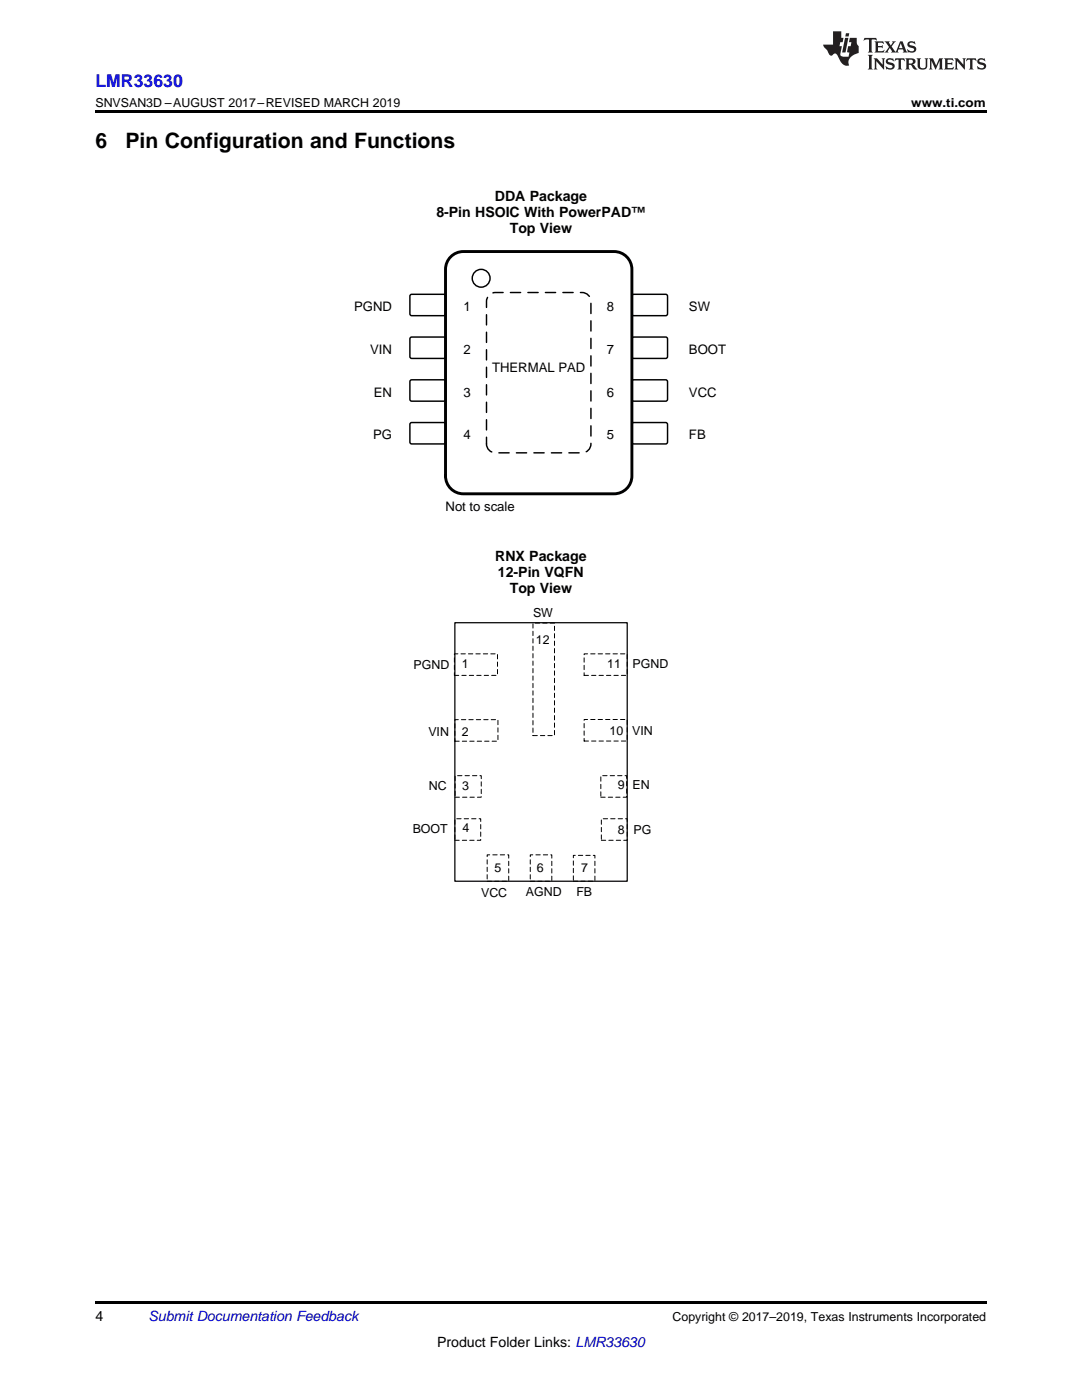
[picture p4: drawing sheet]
<svg xmlns="http://www.w3.org/2000/svg" width="216mm" height="279mm" viewBox="0 0 216 279" stroke-linecap="round" stroke-linejoin="round" font-family="sans-serif">
<path d="M19 259.7h177.8v.5h-177.8z" fill="#000"/>
<path d="M90.7 130.5h8.6v4.3h-8.6zM106.3 124.3h4.3v22.5h-4.3zM116.6 130.5h8.6v4.3h-8.6zM90.8 143.6h8.6v4.3h-8.6zM90.8 154.8h5.2v4.3h-5.2zM116.6 143.6h8.6v4.3h-8.6zM119.9 154.8h5.1v4.3h-5.1zM90.8 163.4h5.1v4.3h-5.1zM97.2 170.6h4.3v5.3h-4.3zM105.8 170.6h4.3v5.3h-4.3zM114.4 170.7h4.3v5.2h-4.3zM120 163.4h5.2v4.3h-5.2z" fill="none" stroke="#000" stroke-width=".2" stroke-dasharray=".9 .6"/>
<path d="M90.8 124.3h34.4v51.6h-34.4z" fill="none" stroke="#000" stroke-width=".25"/>
<path d="M81.8 58.9l.3-.2 6.6 .1 .2 .3-.1 3.7-.3 .2h-6.5l-.2-.4z" fill-rule="evenodd" fill="#fff"/>
<path d="M81.8 58.9l.3-.2 6.6 .1 .2 .3-.1 3.7-.3 .2h-6.5l-.2-.4z" fill="none" stroke="#000" stroke-width=".29"/>
<path d="M126.1 58.9l.3-.2 6.6 .1 .2 .3v3.7l-.4 .2h-6.5l-.2-.4z" fill-rule="evenodd" fill="#fff"/>
<path d="M126.1 58.9l.3-.2 6.6 .1 .2 .3v3.7l-.4 .2h-6.5l-.2-.4z" fill="none" stroke="#000" stroke-width=".29"/>
<path d="M82 67.3h6.7l.2 .3-.1 3.8-.3 .1h-6.5l-.2-.3v-3.6z" fill-rule="evenodd" fill="#fff"/>
<path d="M82 67.3h6.7l.2 .3-.1 3.8-.3 .1h-6.5l-.2-.3v-3.6z" fill="none" stroke="#000" stroke-width=".29"/>
<path d="M126.3 67.3h6.7l.2 .3v3.8l-.4 .1h-6.5l-.2-.3v-3.6z" fill-rule="evenodd" fill="#fff"/>
<path d="M126.3 67.3h6.7l.2 .3v3.8l-.4 .1h-6.5l-.2-.3v-3.6z" fill="none" stroke="#000" stroke-width=".29"/>
<path d="M82 75.8h6.7l.2 .4-.1 3.7-.3 .2-6.5-.1-.2-.3v-3.5z" fill-rule="evenodd" fill="#fff"/>
<path d="M82 75.8h6.7l.2 .4-.1 3.7-.3 .2-6.5-.1-.2-.3v-3.5z" fill="none" stroke="#000" stroke-width=".29"/>
<path d="M126.3 75.8h6.7l.2 .4v3.7l-.4 .2-6.5-.1-.2-.3v-3.5z" fill-rule="evenodd" fill="#fff"/>
<path d="M126.3 75.8h6.7l.2 .4v3.7l-.4 .2-6.5-.1-.2-.3v-3.5z" fill="none" stroke="#000" stroke-width=".29"/>
<path d="M82 84.4h6.7l.2 .3-.1 3.7-.3 .2-6.5-.1-.2-.3v-3.5z" fill-rule="evenodd" fill="#fff"/>
<path d="M82 84.4h6.7l.2 .3-.1 3.7-.3 .2-6.5-.1-.2-.3v-3.5z" fill="none" stroke="#000" stroke-width=".29"/>
<path d="M126.3 84.4h6.7l.2 .3v3.7l-.4 .2-6.5-.1-.2-.3v-3.5z" fill-rule="evenodd" fill="#fff"/>
<g fill="none" stroke="#000" stroke-width=".29">
<path d="M126.3 84.4h6.7l.2 .3v3.7l-.4 .2-6.5-.1-.2-.3v-3.5z"/>
<circle cx="96" cy="55.5" r="1.78"/>
</g>
<path d="M89.9 51.2a3.5 3.5 0 0 1 2.6-1h30a3.6 3.6 0 0 1 3.6 3.6v41.2a3.6 3.6 0 0 1-3.6 3.5h-30a3.6 3.6 0 0 1-3.6-3.5v-41.2a3.5 3.5 0 0 1 1-2.6z" fill="none" stroke="#000" stroke-width=".58"/>
<path d="M97.6 58.9l.8-.5h.5h17.2a1.78 1.78 0 0 1 1.8 1.8v28.4a1.78 1.78 0 0 1-1.8 1.8h-17.2a1.78 1.78 0 0 1-1.8-1.8v-28.4v-.5z" fill-rule="evenodd" fill="#fff"/>
<path d="M97.6 58.9l.8-.5h.5h17.2a1.78 1.78 0 0 1 1.8 1.8v28.4a1.78 1.78 0 0 1-1.8 1.8h-17.2a1.78 1.78 0 0 1-1.8-1.8v-28.4v-.5z" fill="none" stroke="#000" stroke-width=".29" stroke-dasharray="2 1.5"/>
<path d="M19 22h177.8v.5h-177.8z" fill="#000"/>
<g fill="#231f20">
<path d="M172.5 7.6l-.1 .5 .4-.2h.6v.1v2.1l-.2 .4h.9l-.2-.4v-2.1l.1-.1h.5l.5 .2-.2-.5zM174.5 8.3l.2 .3v1.5l-.2 .4h1.8l.2-.6a1.04 1.04 0 0 1-1.3 .2v-.7h.6l.3 .2v-.6l-.3 .2h-.6v-.6l.8-.1 .4 .3-.2-.5zM176.5 8.3l.9 1.1-.9 1.1h.8l-.2-.2 .4-.7 .5 .7-.2 .2h1.5l-.2-.2 .2-.4h.9l.1 .4-.2 .2h1l-.3-.3-.7-1.9h-.5l-.9 2-.8-1 .9-1h-.8l.1 .3-.4 .5-.3-.6 .1-.2zM179.7 8.6l.4 1h-.7zM181.3 8.4a.63 .63 0 0 0-.2 .7 .63 .63 0 0 0 .6 .4l.6 .2 .1 .2a.75 .75 0 0 1-.7 .4 .75 .75 0 0 1-.6-.5l.1 .7 .1-.1a1.11 1.11 0 0 0 1.5-.6 1.13 1.13 0 0 0-1.2-.8l-.1-.4a1.04 1.04 0 0 1 1.2 .2l-.2-.5-.2 .1-.4-.2zM173.2 10.9l.2 .4v2.2l-.2 .4h1l-.3-.4v-2.2l.3-.4zM174.3 11.6l.3 .4v1.5l-.3 .4h.8l-.2-.4v-1.3l1.5 1.7v-1.9l.2-.4h-.7l.2 .4v.9l-1.1-1.3zM177 11.8a.62 .62 0 0 0-.2 .7 .62 .62 0 0 0 .6 .4l.6 .1 .1 .3a.76 .76 0 0 1-.7 .3 .76 .76 0 0 1-.7-.4l.2 .7 .1-.1a1.11 1.11 0 0 0 1.5-.6 1.13 1.13 0 0 0-1.2-.8l-.1-.4a1.04 1.04 0 0 1 1.2 .2l-.2-.6-.2 .1-.5-.1zM178.7 11.6l-.2 .6a.61 .61 0 0 1 .8-.3v1.6l-.2 .4h.9l-.2-.4v-1.6a.63 .63 0 0 1 .7 .3l-.1-.6zM180.6 11.6l.3 .4v1.5l-.3 .4h1l-.2-.2-.1-.8 .6 .2a.76 .76 0 0 0 1.2 .7l-1-1a.58 .58 0 0 0 .6-.5 .58 .58 0 0 0-.5-.6zM181.4 11.9h.1a.45 .45 0 0 1 .5 .1 .45 .45 0 0 1 .1 .5l-.8 .2zM182.9 11.6l.2 .2a2.17 2.17 0 0 0 .3 1.9 .99 .99 0 0 0 1.6-.6v-1.1l.2-.4h-.7l.2 .2a1.92 1.92 0 0 1-.2 1.8 .6 .6 0 0 1-.9-.5v-1.1l.2-.4zM185.4 11.6l.2 .4v1.5l-.2 .4h.7l-.2-.4v-1.4l.8 1.8 .8-1.8v1.4l-.2 .4h.9l-.2-.4v-1.5l.2-.4h-.8l-.6 1.5-.6-1.5zM188.4 11.6l.2 .4v1.5l-.2 .4h1.8l.1-.6a1.04 1.04 0 0 1-1.2 .1v-.6h.5l.4 .2v-.6l-.4 .2h-.5v-.7h.8l.3 .3-.1-.6zM190.5 11.6l.2 .4v1.5l-.2 .4h.7l-.2-.4v-1.3l1.5 1.7v-1.9l.2-.4h-.7l.2 .4v.9l-1.1-1.3zM192.9 11.6l-.1 .6a.61 .61 0 0 1 .7-.3l.1 1.6-.3 .4h1l-.3-.4 .1-1.6a.63 .63 0 0 1 .7 .3l-.1-.6zM195.2 11.8a.62 .62 0 0 0-.2 .7 .62 .62 0 0 0 .6 .4l.6 .1 .1 .3a.76 .76 0 0 1-.7 .3 .76 .76 0 0 1-.6-.4l.1 .7 .1-.1a1.11 1.11 0 0 0 1.6-.6 1.13 1.13 0 0 0-1.3-.8l-.1-.4a1.04 1.04 0 0 1 1.2 .2l-.1-.6-.2 .1-.5-.1z"/>
<path d="M166.2 6.3v2.6h-1.9v.4l.8 .9a.91 .91 0 0 0 1 .8 .56 .56 0 0 1 .5-.3 .56 .56 0 0 1 .5 .3l.4 .8a1.53 1.53 0 0 0 1.9 1.2 1.54 1.54 0 0 1 1-2.1l.9-.3v-1.4a1.52 1.52 0 0 1-.4-1.6h-1.3l-.2 .8h.5l-.2 .8h-.5l-.1 1v.2l.4 .1-.2 .8a1.93 1.93 0 0 1-1.6-.3l.3-1.8h-.5l.2-.8h.4l.2-.8h-.4v-1.3zM168.6 7.6l-.6 2.9h.7l.6-2.9zM168.8 6.6l-.1 .7h.6l.2-.7z"/>
</g>
<g font-size="4.2">
<text x="19" y="29.6">6</text>
<text x="25" y="29.6">Pin Configuration and Functions</text>
</g>
<text font-size="3.5" fill="#00f" x="19" y="17.3">LMR33630</text>
<g font-size="2.8">
<text x="98.7" y="40.2">DDA Package</text>
<text x="87.1" y="43.4">8-Pin HSOIC With PowerPAD™</text>
<text x="101.7" y="46.5">Top View</text>
<text x="98.8" y="112">RNX Package</text>
<text x="99.3" y="115.2">12-Pin VQFN</text>
<text x="101.7" y="118.4">Top View</text>
<text x="19" y="263.6">4</text>
<text x="87.2" y="268.9">Product Folder Links: LMR33630</text>
</g>
<text font-size="2.8" fill="#0000c8" x="29.6" y="263.6">Submit Documentation Feedback</text>
<g font-size="2.6">
<text x="70.7" y="62.1">PGND</text>
<text x="92.5" y="62.1">1</text>
<text x="121.1" y="62.1">8</text>
<text x="137.5" y="62.1">SW</text>
<text x="73.9" y="70.6">VIN</text>
<text x="92.5" y="70.6">2</text>
<text x="121.1" y="70.6">7</text>
<text x="137.5" y="70.6">BOOT</text>
<text x="98.2" y="74.2">THERMAL PAD</text>
<text x="74.6" y="79.2">EN</text>
<text x="92.5" y="79.2">3</text>
<text x="121.1" y="79.2">6</text>
<text x="137.5" y="79.2">VCC</text>
<text x="74.5" y="87.7">PG</text>
<text x="92.5" y="87.7">4</text>
<text x="121.1" y="87.7">5</text>
<text x="137.5" y="87.7">FB</text>
<text x="88.9" y="101.9">Not to scale</text>
</g>
<g font-size="2.5">
<text x="19" y="21.4">SNVSAN3D –AUGUST 2017–REVISED MARCH 2019</text>
<text x="181.8" y="21.4">www.ti.com</text>
<text x="106.4" y="123.1">SW</text>
<text x="106.9" y="128.4">12</text>
<text x="82.5" y="133.4">PGND</text>
<text x="92.1" y="133.4">1</text>
<text x="121.2" y="133.4">11</text>
<text x="126.2" y="133.4">PGND</text>
<text x="85.5" y="146.8">VIN</text>
<text x="92.1" y="146.9">2</text>
<text x="121.6" y="146.7">10</text>
<text x="126.1" y="146.7">VIN</text>
<text x="85.6" y="157.7">NC</text>
<text x="92.2" y="157.6">3</text>
<text x="123.3" y="157.5">9</text>
<text x="126.2" y="157.5">EN</text>
<text x="82.3" y="166.3">BOOT</text>
<text x="92.3" y="166.1">4</text>
<text x="123.3" y="166.4">8</text>
<text x="126.4" y="166.4">PG</text>
<text x="107.1" y="174">6</text>
<text x="116" y="174">7</text>
<text x="96" y="178.9">VCC</text>
<text x="98.7" y="174">5</text>
<text x="104.9" y="178.9">AGND</text>
<text x="115" y="178.8">FB</text>
<text x="134.2" y="263.6">Copyright © 2017–2019, Texas Instruments Incorporated</text>
</g>
</svg>
